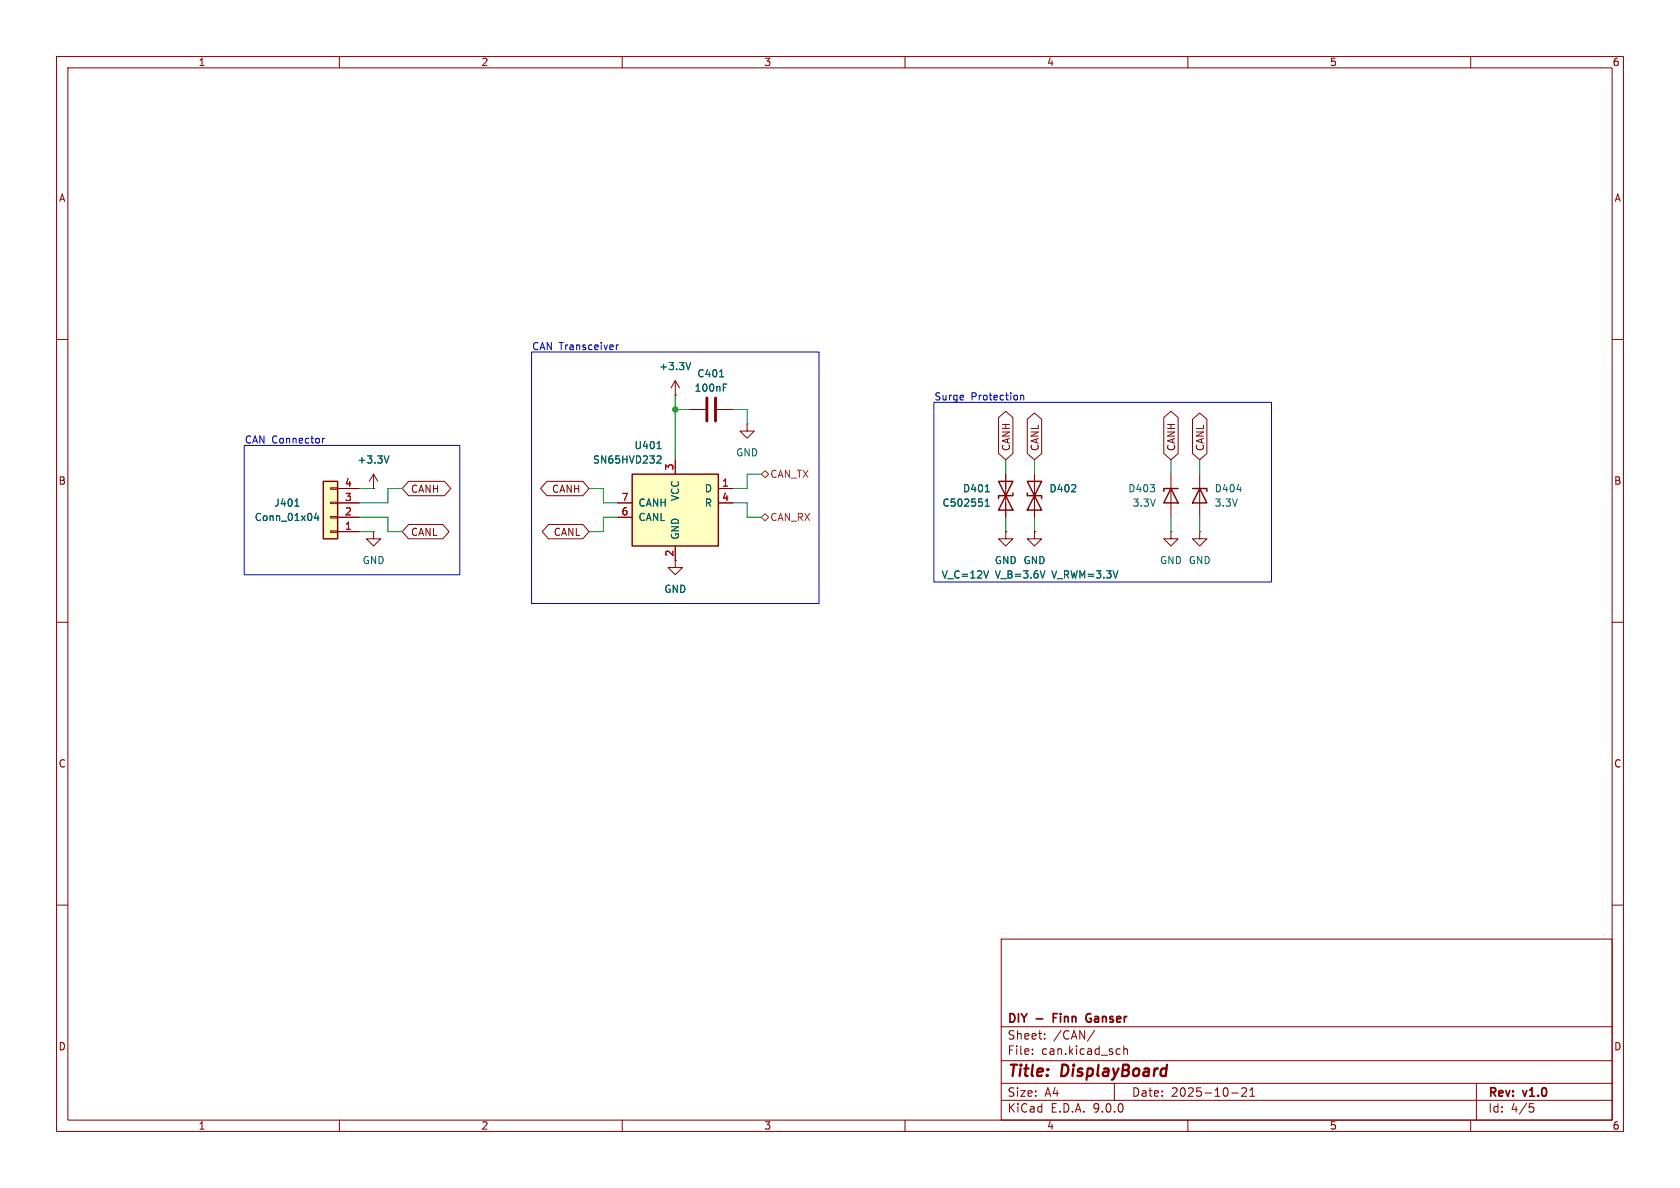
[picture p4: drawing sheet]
<svg xmlns="http://www.w3.org/2000/svg" width="297mm" height="210mm" viewBox="0 0 297 210" stroke-linecap="round" stroke-linejoin="round" font-family="sans-serif">
<g fill="none" stroke="#840000" stroke-width=".18">
<path d="M10 10h277v190h-277zM12 12h273v186h-273zM60 10v2M110 10v2M160 10v2M210 10v2M260 10v2M10 60h2M121.9 72.4h2.8M126.7 72.4h2.8M132.1 74.9v1.3h1.2l-1.2 1.3-1.3-1.3h1.3M132.1 74.9h.1"/>
<path d="M285 60h2M119.4 99.1v1.2h1.2l-1.2 1.3-1.3-1.3h1.3M10 110h2M285 110h2M10 160h2M177 166h108v32h-108zM285 160h2M60 198v2M110 198v2M160 198v2M177 194.5h108M177 191.5h108"/>
<path d="M177 187.5h108M177 181.5h108M182.5 186.3v.1M182.5 185.5v.1M184.7 183.6v.1M184.7 182.8v.1M193.5 182.1l-1.3 2M197 191.5v3M197.9 185.4l.1 .1M198 186.3l-.1 .1M198.7 184.9v1.5M198.7 185.5l.2-.1 .3 .1 .1 .9"/>
<path d="M210 198v2M217.7 193.2h1.2M219.5 192.4l.6-.1 .2 .1 .1 .3-.9 1.1h.9M221 193.8h.8M221 192.7l.4-.4v1.5M260 198v2M261 191.5v6.5M270.4 195.1h.7M270.5 195.7h.4l.3 .3-.2 .5-.5 .1"/>
</g>
<path d="M186.2 179.9h.5M186.9 179.2h-.7v1.5M192.7 179.2a.75 .75 0 0 0-.7 .7 .75 .75 0 0 0 .6 .8l.2-.1M192.6 180h.3" fill="none" stroke="#840000" stroke-width=".3"/>
<path d="M125 70.4v4M126.5 70.4v4" fill="none" stroke="#840000" stroke-width=".51"/>
<path d="M127.2 66.6h.7M127.9 68.5h.4M127.9 67.9h.6" fill="none" stroke="#006464" stroke-width=".18"/>
<path d="M111.8 83.8h15.2v12.7h-15.2z" fill="#ffffc2"/>
<path d="M111.8 83.8h15.2v12.7h-15.2z" fill="none" stroke="#840000" stroke-width=".25"/>
<path d="M119.4 69.9h.1M119.4 67.3v2.6M119.4 67.3l-.8 1.3M119.4 67.3l.7 1.3M109.2 88.9h2.6M109.2 91.4h2.6M119.4 81.3v2.5M119.4 96.5v2.6M127 86.4h2.5M127 88.9h2.5M207 94v1.3h1.3l-1.3 1.2-1.3-1.2h1.3M207 94h.1" fill="none" stroke="#840000" stroke-width=".18"/>
<path d="M116.2 79.3h.7M122.1 64.1l-.4 1.2M116.3 80.6l.5 .1 .1 .3-.8 .9h.8" fill="none" stroke="#006464" stroke-width=".18"/>
<path d="M57.1 85.1h2.6v10.2h-2.6z" fill="#ffffc2"/>
<path d="M57.1 85.1h2.6v10.2h-2.6zM176.5 85.1l2.6 5.1h-2.6l2.6-5.1zM179.1 87.1v.5h-2.6v.5M181.6 85.1h2.5l-2.5 5.1h2.5zM181.6 87.1v.5h2.5v.5M207 86.4l1.3 2.5h-2.6zM208.3 86.4h-2.6v.5M210.8 86.4h2.6v.5M212.1 86.4l1.3 2.5h-2.6z" fill="none" stroke="#840000" stroke-width=".25"/>
<g fill="none" stroke="#840000" stroke-width=".18">
<path d="M119.4 69.9h.1M121.9 72.4h2.8M126.7 72.4h2.8M176.5 73.8l1.3-1.1 1.3 1.1v6.4l-1.3 1.1-1.3-1.1zM181.6 74.1l1.3-1.1 1.3 1.1v6.1l-1.3 1.1-1.3-1.1zM205.7 73.8l1.3-1.1 1.3 1.1v6.4l-1.3 1.1-1.3-1.1zM210.8 74.1l1.3-1.1 1.3 1.1v6.1l-1.3 1.1-1.3-1.1zM58.4 93.9h1.3v.2h-1.3zM58.4 91.3h1.3v.3h-1.3zM58.4 88.8h1.3v.2h-1.3zM58.4 86.2h1.3v.3h-1.3zM59.7 94h3.8"/>
<path d="M59.7 91.4h3.8M59.7 88.9h3.8M59.7 86.4h3.8M66 94v1.3h1.3l-1.3 1.2-1.2-1.2h1.2M66 94h.1M66 86.4h.1M66 83.8l-.7 1.3M66 83.8l.8 1.3M66 83.8v2.6M72.2 85.1h6.4l1.1 1.3-1.1 1.2h-6.4l-1.1-1.2zM72.2 92.7h6.1l1.1 1.3-1.1 1.3h-6.1l-1.1-1.3zM96.7 85.1h6.3l1.1 1.3-1.1 1.2h-6.3l-1.1-1.2z"/>
<path d="M97 92.7h6l1.1 1.3-1.1 1.3h-6l-1.1-1.3zM109.2 91.4h2.6M109.2 88.9h2.6M119.4 81.3v2.5M119.4 96.5v2.6M127 88.9h2.5M127 86.4h2.5M177.8 94v1.3h1.3l-1.3 1.2-1.3-1.2h1.3M177.8 94h.1M177.8 83.8v7.6M182.9 94v1.3h1.2l-1.2 1.2-1.3-1.2h1.3M182.9 94h.1"/>
<path d="M182.9 83.8v7.6M207 83.8v7.6M212.1 94v1.3h1.3l-1.3 1.2-1.3-1.2h1.3M212.1 94h.1M212.1 83.8v7.6"/>
</g>
<g fill="none" stroke="#006464" stroke-width=".18">
<path d="M116.2 79.3h.7M122.1 64.1l-.4 1.2M127.2 66.6h.7M127.9 68.5h.4M127.9 67.9h.6M52.1 89.5h.8M55.9 90.7l-.3 .9h.8M56.2 91.2v.8M68.8 80.6l-.5 1.3M116.3 80.6l.5 .1 .1 .3-.8 .9h.8M174.2 89.5h.7M174.2 86.9h.7"/>
<path d="M174.2 88.6l.3-.4v1.3M218.7 86.5h.8M174.8 100.9l-.5 1.3M184.7 100.9l-.4 1.3"/>
</g>
<path d="M134.6 83.8l.7-.6 .6 .6-.6 .7zM134.6 91.4l.7-.6 .6 .6-.6 .7z" fill="none" stroke="#725600" stroke-width=".18"/>
<g fill="none" stroke="#009600" stroke-width=".18">
<path d="M119.4 69.9v11.4M119.4 72.4h2.5M129.5 72.4h2.6v2.5M63.5 86.4h2.5M63.5 94h2.5M63.5 91.4h5.1v2.6h2.5M71.1 86.4h-2.5v2.5h-5.1M104.1 86.4h2.6v2.5h2.5M109.2 91.4h-2.5v2.6h-2.6M129.5 88.9h2.6v2.5h2.5M134.6 83.8h-2.5v2.6h-2.6M177.8 81.3v2.5"/>
<path d="M177.8 91.4v2.6M182.9 81.3v2.5M182.9 91.4v2.6M207 81.3v2.5M207 91.4v2.6M212.1 81.3v2.5M212.1 91.4v2.6"/>
</g>
<path d="M43.2 78.7h38.1v22.9h-38.1zM57 77.5v.8M57.4 77.5l-.4 .2M94 62.2h50.8v44.5h-50.8zM109 61v.8M109.3 61l-.3 .2M165.1 71.1h59.7v31.8h-59.7zM180.4 69.9v.8M180.4 70l.2-.1h.3l.1 .8" fill="none" stroke="#0000c2" stroke-width=".18"/>
<circle cx="119.4" cy="72.4" r=".46" fill="#009600" stroke="#009600" stroke-width=".18"/>
<g font-size="2.8" fill="#840000">
<text x="178" y="190.9">Title:</text>
<text x="187.7" y="190.9">DisplayBoard</text>
</g>
<g font-size="2.1" fill="#840000">
<text x="178" y="184">Sheet:</text>
<text x="178" y="181.2">DIY</text>
<text x="183.2" y="181.2">-</text>
<text x="186.2" y="184">/CAN/</text>
<text x="186.8" y="181.2">Finn</text>
<text x="193.3" y="181.2">Ganser</text>
<text x="178" y="186.7">File:</text>
<text x="184.1" y="186.7">can.kicad_sch</text>
<text x="178" y="196.9">KiCad</text>
<text x="178" y="194.1">Size:</text>
<text x="184.7" y="194.1">A4</text>
<text x="185.7" y="196.9">E.D.A.</text>
<text x="193.3" y="196.9">9.0.0</text>
<text x="200" y="194.1">Date:</text>
<text x="207" y="194.1">2025-10-21</text>
<text x="263" y="194.3">Rev:</text>
<text x="263" y="196.9">Id:</text>
<text x="267.1" y="196.9">4/5</text>
<text x="269.4" y="194.3">v1.0</text>
</g>
<g font-size="1.8" fill="#840000">
<text x="35" y="11.9">1</text>
<text x="85" y="11.9">2</text>
<text x="135" y="11.9">3</text>
<text x="185" y="11.9">4</text>
<text x="235" y="11.9">5</text>
<text x="285" y="11.9">6</text>
<text x="10.3" y="35.9">A</text>
<text x="285.3" y="35.9">A</text>
<text x="178.8" y="79.9" transform="rotate(-90 178.8 79.9)">CANH</text>
<text x="183.8" y="79.9" transform="rotate(-90 183.8 79.9)">CANL</text>
<text x="208" y="79.9" transform="rotate(-90 208 79.9)">CANH</text>
<text x="213" y="79.9" transform="rotate(-90 213 79.9)">CANL</text>
<text x="10.3" y="85.9">B</text>
<text x="72.5" y="87.3">CANH</text>
<text x="97.5" y="87.3">CANH</text>
<text x="285.3" y="85.9">B</text>
<text x="72.5" y="94.9">CANL</text>
<text x="97.8" y="94.9">CANL</text>
<text x="10.3" y="135.9">C</text>
<text x="285.3" y="135.9">C</text>
<text x="10.3" y="185.9">D</text>
<text x="285.3" y="185.9">D</text>
<text x="35" y="199.9">1</text>
<text x="85" y="199.9">2</text>
<text x="135" y="199.9">3</text>
<text x="185" y="199.9">4</text>
<text x="235" y="199.9">5</text>
<text x="285" y="199.9">6</text>
</g>
<g font-size="1.8" fill="#0000c2">
<text x="94" y="62">CAN Transceiver</text>
<text x="165.1" y="70.9">Surge</text>
<text x="171.7" y="70.9">Protection</text>
<text x="43.2" y="78.5">CAN Connector</text>
</g>
<g font-size="1.8" fill="#006464">
<text x="116.4" y="65.6">+3.3V</text>
<text x="122.7" y="69.4">100nF</text>
<text x="123.2" y="66.9">C401</text>
<text x="63.1" y="82.1">+3.3V</text>
<text x="104.7" y="82.1">SN65HVD232</text>
<text x="112.1" y="79.6">U401</text>
<text x="130" y="80.9">GND</text>
<text x="48.4" y="89.8">J401</text>
<text x="112.8" y="89.8">CANH</text>
<text x="120.2" y="88.7" transform="rotate(-90 120.2 88.7)">VCC</text>
<text x="124.5" y="87.2">D</text>
<text x="124.5" y="89.8">R</text>
<text x="166.5" y="89.8">C502551</text>
<text x="170.1" y="87.2">D401</text>
<text x="185.4" y="87.2">D402</text>
<text x="199.4" y="87.2">D403</text>
<text x="200.1" y="89.8">3.3V</text>
<text x="214.6" y="87.2">D404</text>
<text x="214.6" y="89.8">3.3V</text>
<text x="44.9" y="92.3">Conn_01x04</text>
<text x="112.8" y="92.3">CANL</text>
<text x="120.2" y="95.5" transform="rotate(-90 120.2 95.5)">GND</text>
<text x="64" y="99.9">GND</text>
<text x="175.8" y="99.9">GND GND</text>
<text x="205" y="99.9">GND GND</text>
<text x="117.3" y="105">GND</text>
<text x="166.4" y="102.5">V_C=12V</text>
<text x="176" y="102.5">V_B=3.6V</text>
<text x="186.1" y="102.5">V_RWM=3.3V</text>
</g>
<g font-size="1.8" fill="#a90000">
<text x="119.1" y="83.3" transform="rotate(-90 119.1 83.3)">3</text>
<text x="60.9" y="88.6">3</text>
<text x="60.9" y="86.1">4</text>
<text x="109.8" y="88.6">7</text>
<text x="127.6" y="86.1">1</text>
<text x="127.6" y="88.6">4</text>
<text x="60.9" y="93.7">1</text>
<text x="60.9" y="91.2">2</text>
<text x="109.8" y="91.2">6</text>
<text x="119.1" y="98.5" transform="rotate(-90 119.1 98.5)">2</text>
</g>
<g font-size="1.8" fill="#725600">
<text x="136.1" y="84.7">CAN_TX</text>
<text x="136.1" y="92.3">CAN_RX</text>
</g>
</svg>
